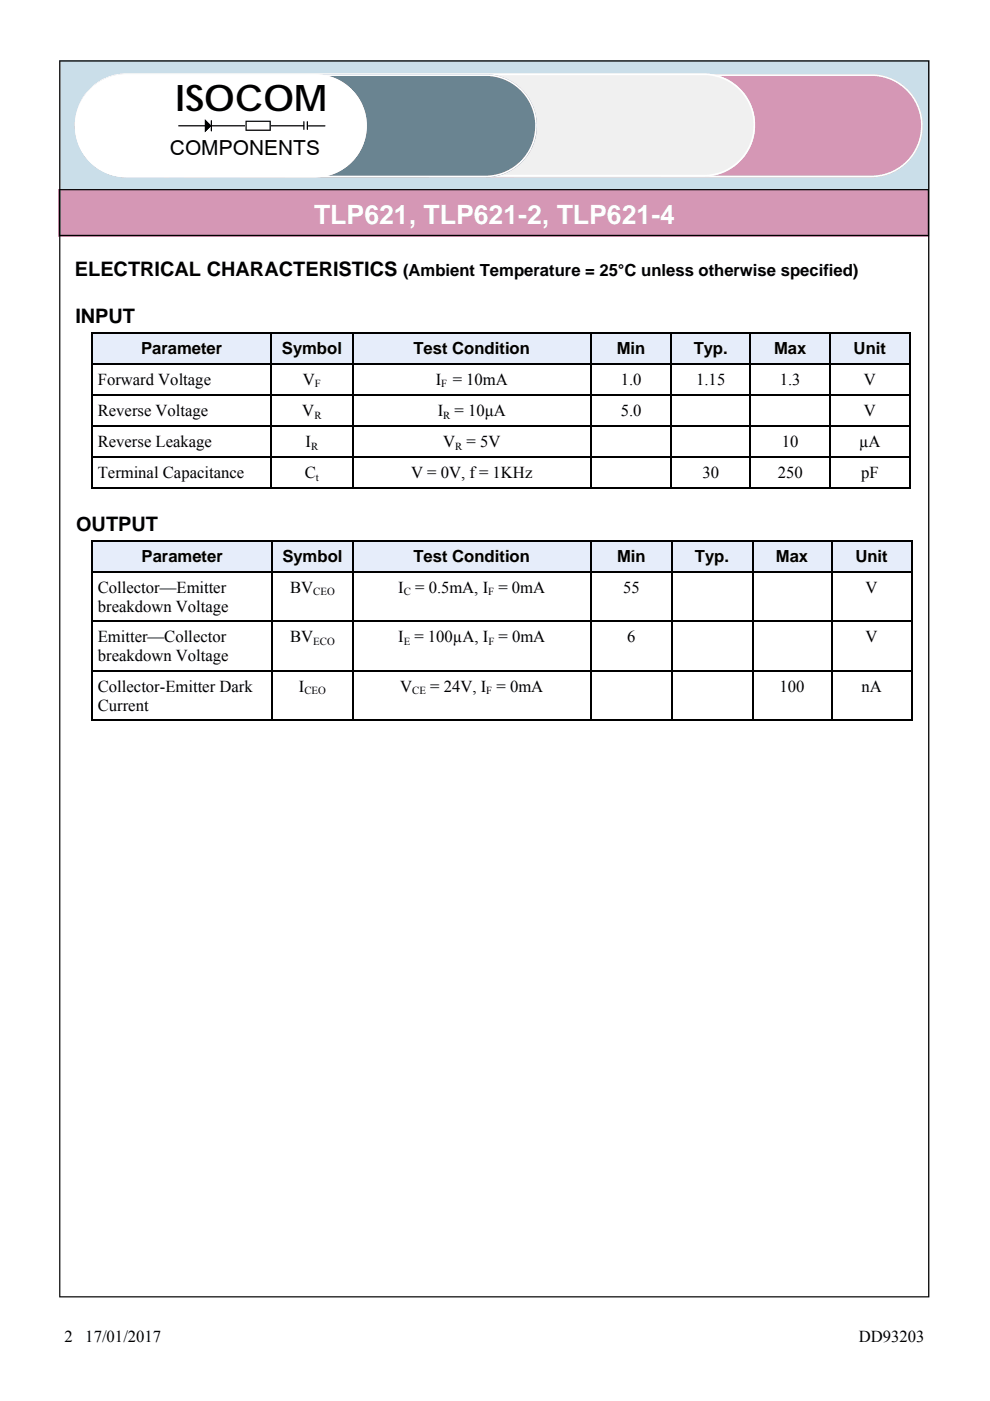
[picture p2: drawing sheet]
<svg xmlns="http://www.w3.org/2000/svg" width="210mm" height="297mm" viewBox="0 0 210 297" stroke-linecap="round" stroke-linejoin="round" font-family="sans-serif">
<path d="M12.6 12.8h184.6v27.3h-184.6z" fill="#cadee9"/>
<path d="M12.5 40.1h184.6v10h-184.6z" fill="#d597b5"/>
<path d="M12.5 40.1v10h184.6v-10zM12.7 40.3h184.1v9.5h-184.1z" fill="#000"/>
<path d="M19.1 18.9a10.9 10.9 0 0 1 7.7-3.2h158a10.9 10.9 0 0 1 10.9 11 10.9 10.9 0 0 1-10.9 10.9h-158a10.9 10.9 0 0 1-10.1-6.7 10.9 10.9 0 0 1 2.4-12z" fill-rule="evenodd" fill="#d597b5"/>
<path d="M19.3 18.8a11 11 0 0 0-3.3 9.6l.8 2.8 1.6 2.4a10.7 10.7 0 0 0 8.3 4h158.2a10.8 10.8 0 0 0 10.6-13.2l-.8-2.3-1.4-2.4a10.8 10.8 0 0 0-8-4l-159.3 .1a10.9 10.9 0 0 0-6.7 3zM19.6 19a10.5 10.5 0 0 1 6.6-2.9h159.5a9.7 9.7 0 0 1 7.4 4.1l.7 .9 .7 1.5 .8 2.7a10.6 10.6 0 0 1-10.1 12l-159.7-.1a10 10 0 0 1-6.9-3.9l-.8-1.1-.7-1.3-.5-1.5-.3-1.3a10.6 10.6 0 0 1 3.3-9.1z" fill="#fff"/>
<path d="M19.1 18.8a10.9 10.9 0 0 1 7.7-3.2h122.4a10.9 10.9 0 0 1 11 10.9 10.9 10.9 0 0 1-11 10.9h-122.4a10.9 10.9 0 0 1-10.1-6.7 10.9 10.9 0 0 1 2.4-11.9z" fill-rule="evenodd" fill="#f0f0f0"/>
<path d="M19.3 18.6a11 11 0 0 0-3.3 9.6l.7 2.6 .8 1.4 .8 1.2a11.5 11.5 0 0 0 8.2 4h123.1a10.8 10.8 0 0 0 10.3-13.2l-.7-2.3-1.5-2.3a10.8 10.8 0 0 0-8.1-4h-123.5a10.9 10.9 0 0 0-6.8 3zM19.6 18.8a10.5 10.5 0 0 1 6.7-2.9l123.8 .1a9.7 9.7 0 0 1 7.5 4l.7 1 .7 1.4 .7 2.7a10.6 10.6 0 0 1-9.9 12l-124.4-.1a10 10 0 0 1-6.8-3.9l-.8-1.1-.7-1.3-.5-1.5-.3-1.3a10.7 10.7 0 0 1 3.3-9.1z" fill="#fff"/>
<path d="M19.1 18.9a10.9 10.9 0 0 1 7.7-3.2h76.1a10.9 10.9 0 0 1 11 11 10.9 10.9 0 0 1-11 10.9h-76.1a10.9 10.9 0 0 1-10.1-6.7 10.9 10.9 0 0 1 2.4-12z" fill-rule="evenodd" fill="#6a8491"/>
<g fill="#fff">
<path d="M19.3 18.8a11 11 0 0 0-3.3 9.6l.8 2.6 .7 1.4 .9 1.2a10.8 10.8 0 0 0 8.3 4h76.4a10.7 10.7 0 0 0 6.5-2.3l.4-.2a11 11 0 0 0 3.7-10.3l-.8-2.7-.7-1.2-.8-1.2a10.2 10.2 0 0 0-8-4l-77.4 .1a10.9 10.9 0 0 0-6.7 3zM19.6 19a10.5 10.5 0 0 1 6.6-2.9h77.6a10.5 10.5 0 0 1 7.5 4.1l1.3 2.2 .8 2.7a10.6 10.6 0 0 1-10 12.2l-77.9-.1a10.4 10.4 0 0 1-7-4l-1.4-2.3-.8-2.7a11 11 0 0 1 3.3-9.2z"/>
<path d="M19.3 18.8a11 11 0 0 0-3.3 9.6l.8 2.6 .7 1.4 .9 1.2a10.8 10.8 0 0 0 8.3 4h40.3a10.9 10.9 0 0 0 10.6-13.1l-.8-2.5-1.5-2.3a10.3 10.3 0 0 0-7.9-4l-41.4 .1a10.9 10.9 0 0 0-6.7 3zM19.6 19a10.5 10.5 0 0 1 6.6-2.9h41.6a10.6 10.6 0 0 1 7.4 4.1l1.4 2.3 .7 2.8a10.6 10.6 0 0 1-10 12l-41.8-.1a10.4 10.4 0 0 1-7-4l-1.4-2.3-.8-2.7a11 11 0 0 1 3.3-9.2z"/>
</g>
<path d="M19.1 18.9a10.9 10.9 0 0 1 7.7-3.2h40.1a10.9 10.9 0 0 1 10.9 11 10.9 10.9 0 0 1-10.9 10.9h-40.1a10.9 10.9 0 0 1-10.1-6.7 10.9 10.9 0 0 1 2.4-12z" fill-rule="evenodd" fill="#fff"/>
<path d="M43.5 25.3l1.3 1.4-1.3 1.3z" fill="#000"/>
<path d="M43.5 25.3v2.7l1.3-1.3zM43.7 26l.8 .7-.8 .7z" fill="#000"/>
<path d="M37.9 26.7h26.5M44.8 25.6v2.1M64.5 25.8v1.6M65.2 25.8v1.6M65.4 26.7h3.5" fill="none" stroke="#000" stroke-width=".26"/>
<path d="M52.1 25.6h5.3v2.1h-5.3z" fill="#fff"/>
<g fill="#000">
<path d="M12.6 12.8v262.3h184.5v-262.3zM12.8 13.1h184v261.7h-184z"/>
<path d="M52.1 25.6v2.1h5.3v-2.1zM52.3 25.8h4.9v1.7h-4.9z"/>
</g>
<g fill="#e6edfa">
<path d="M19.6 70.5h38v6.7h-38z"/>
<path d="M57.6 70.5h17.2v6.7h-17.2z"/>
<path d="M74.8 70.5h50.6v6.7h-50.6z"/>
<path d="M125.4 70.5h17v6.7h-17z"/>
<path d="M142.4 70.5h16.8v6.7h-16.8z"/>
<path d="M159.2 70.5h16.8v6.7h-16.8z"/>
<path d="M176 70.5h17.2v6.7h-17.2z"/>
</g>
<g fill="none" stroke="#000" stroke-width=".36">
<path d="M19.4 70.6h173.8M19.4 77.2h173.4M19.6 70.5v6.5M19.6 77.2v26M57.6 70.7v6.3M57.6 77.4v25.8M74.8 70.7v6.3M74.8 77.4v25.8M125.4 70.7v6.3M125.4 77.4v25.8M142.4 70.7v6.3M142.4 77.4v6.2"/>
<path d="M159.2 70.7v6.3M159.2 77.4v6.2M176 70.7v6.3M176 77.4v25.8M193 70.5v32.7M19.4 83.8h173.4M19.4 90.4h173.4M19.4 97h173.4M142.4 84v19.2M159.2 84v19.2M19.4 103.4h173.8"/>
</g>
<g fill="#e6edfa">
<path d="M19.6 114.6h38.2v6.6h-38.2z"/>
<path d="M57.8 114.6h17v6.6h-17z"/>
<path d="M74.8 114.6h50.6v6.6h-50.6z"/>
<path d="M125.4 114.6h17.1v6.6h-17.1z"/>
<path d="M142.5 114.6h17.1v6.6h-17.1z"/>
<path d="M159.6 114.6h16.8v6.6h-16.8z"/>
<path d="M176.4 114.6h17.2v6.6h-17.2z"/>
</g>
<g fill="none" stroke="#000" stroke-width=".36">
<path d="M19.4 114.6h174.2M19.6 114.6v6.4M57.8 114.8v6.2M74.8 114.8v6.2M125.4 114.8v6.2M142.5 114.8v6.2M159.6 114.8v6.2M176.4 114.8v6.2M193.4 114.6v37.9M19.4 121.2h173.8M19.4 131.7h173.8M19.6 121.2v31.3"/>
<path d="M57.8 121.4v31.1M74.8 121.4v31.1M125.4 121.4v31.1M142.5 121.4v10.1M142.5 131.9v20.6M159.6 121.4v10.1M159.6 131.9v10.1M176.4 121.4v31.1M19.4 142.2h173.8M19.4 152.7h174.2M159.6 142.4v10.1"/>
</g>
<text font-size="7.8" x="37.1" y="23.6">ISOCOM</text>
<text font-size="5.7" fill="#fff" x="66.6" y="47.6">TLP621, TLP621-2, TLP621-4</text>
<text font-size="4.9" x="36" y="32.8">COMPONENTS</text>
<g font-size="4.2">
<text x="15.9" y="58.4">ELECTRICAL CHARACTERISTICS</text>
<text x="16" y="68.4">INPUT</text>
<text x="16.2" y="112.5">OUTPUT</text>
</g>
<g font-size="3.5">
<text x="85.5" y="58.4">(Ambient Temperature = 25°C unless otherwise specified)</text>
<text x="29.9" y="75">Parameter</text>
<text x="59.8" y="75">Symbol</text>
<text x="87.7" y="75">Test Condition</text>
<text x="130.8" y="75">Min</text>
<text x="147.1" y="75">Typ.</text>
<text x="164.2" y="75">Max</text>
<text x="181.1" y="75">Unit</text>
<text x="20.7" y="81.6">Forward Voltage</text>
<text x="64.2" y="81.6">V</text>
<text x="92.4" y="81.6">I = 10mA</text>
<text x="131.7" y="81.6">1.0</text>
<text x="147.7" y="81.6">1.15</text>
<text x="165.4" y="81.6">1.3</text>
<text x="183.2" y="81.6">V</text>
<text x="20.7" y="88.2">Reverse Voltage</text>
<text x="64.1" y="88.2">V</text>
<text x="92.8" y="88.2">I = 10μA</text>
<text x="131.7" y="88.2">5.0</text>
<text x="183.2" y="88.2">V</text>
<text x="20.7" y="94.8">Reverse Leakage</text>
<text x="64.8" y="94.8">I</text>
<text x="94" y="94.8">V = 5V</text>
<text x="165.8" y="94.8">10</text>
<text x="182.2" y="94.8">µA</text>
<text x="20.7" y="101.4">Terminal Capacitance</text>
<text x="64.7" y="101.4">C</text>
<text x="87.2" y="101.4">V = 0V, f = 1KHz</text>
<text x="149" y="101.4">30</text>
<text x="164.9" y="101.4">250</text>
<text x="182.6" y="101.4">pF</text>
<text x="30" y="119.1">Parameter</text>
<text x="59.9" y="119.1">Symbol</text>
<text x="87.7" y="119.1">Test Condition</text>
<text x="130.9" y="119.1">Min</text>
<text x="147.4" y="119.1">Typ.</text>
<text x="164.6" y="119.1">Max</text>
<text x="181.4" y="119.1">Unit</text>
<text x="20.7" y="125.6">Collector—Emitter</text>
<text x="61.5" y="125.6">BV</text>
<text x="84.5" y="125.6">I = 0.5mA, I = 0mA</text>
<text x="132.1" y="125.6">55</text>
<text x="183.6" y="125.6">V</text>
<text x="20.7" y="129.7">breakdown Voltage</text>
<text x="20.7" y="136.1">Emitter—Collector</text>
<text x="61.5" y="136.1">BV</text>
<text x="84.4" y="136.1">I = 100µA, I = 0mA</text>
<text x="133" y="136.1">6</text>
<text x="183.6" y="136.1">V</text>
<text x="20.7" y="140.2">breakdown Voltage</text>
<text x="20.7" y="146.6">Collector-Emitter Dark</text>
<text x="63.4" y="146.6">I</text>
<text x="84.9" y="146.6">V</text>
<text x="91.2" y="146.6">= 24V, I = 0mA</text>
<text x="165.4" y="146.6">100</text>
<text x="182.7" y="146.6">nA</text>
<text x="20.7" y="150.7">Current</text>
<text x="13.7" y="284.5">2</text>
<text x="18.1" y="284.5">17/01/2017</text>
<text x="182.2" y="284.5">DD93203</text>
</g>
<g font-size="2.3">
<text x="66.8" y="82.1">F</text>
<text x="93.6" y="82.1">F</text>
<text x="66.7" y="88.7">R</text>
<text x="94" y="88.7">R</text>
<text x="66" y="95.3">R</text>
<text x="96.5" y="95.3">R</text>
<text x="67" y="101.9">t</text>
<text x="66.4" y="126.2">CEO</text>
<text x="85.6" y="126.2">C</text>
<text x="103.6" y="126.2">F</text>
<text x="66.4" y="136.7">ECO</text>
<text x="85.6" y="136.7">E</text>
<text x="103.6" y="136.7">F</text>
<text x="64.6" y="147.2">CEO</text>
<text x="87.4" y="147.2">CE</text>
<text x="103.1" y="147.2">F</text>
</g>
</svg>
